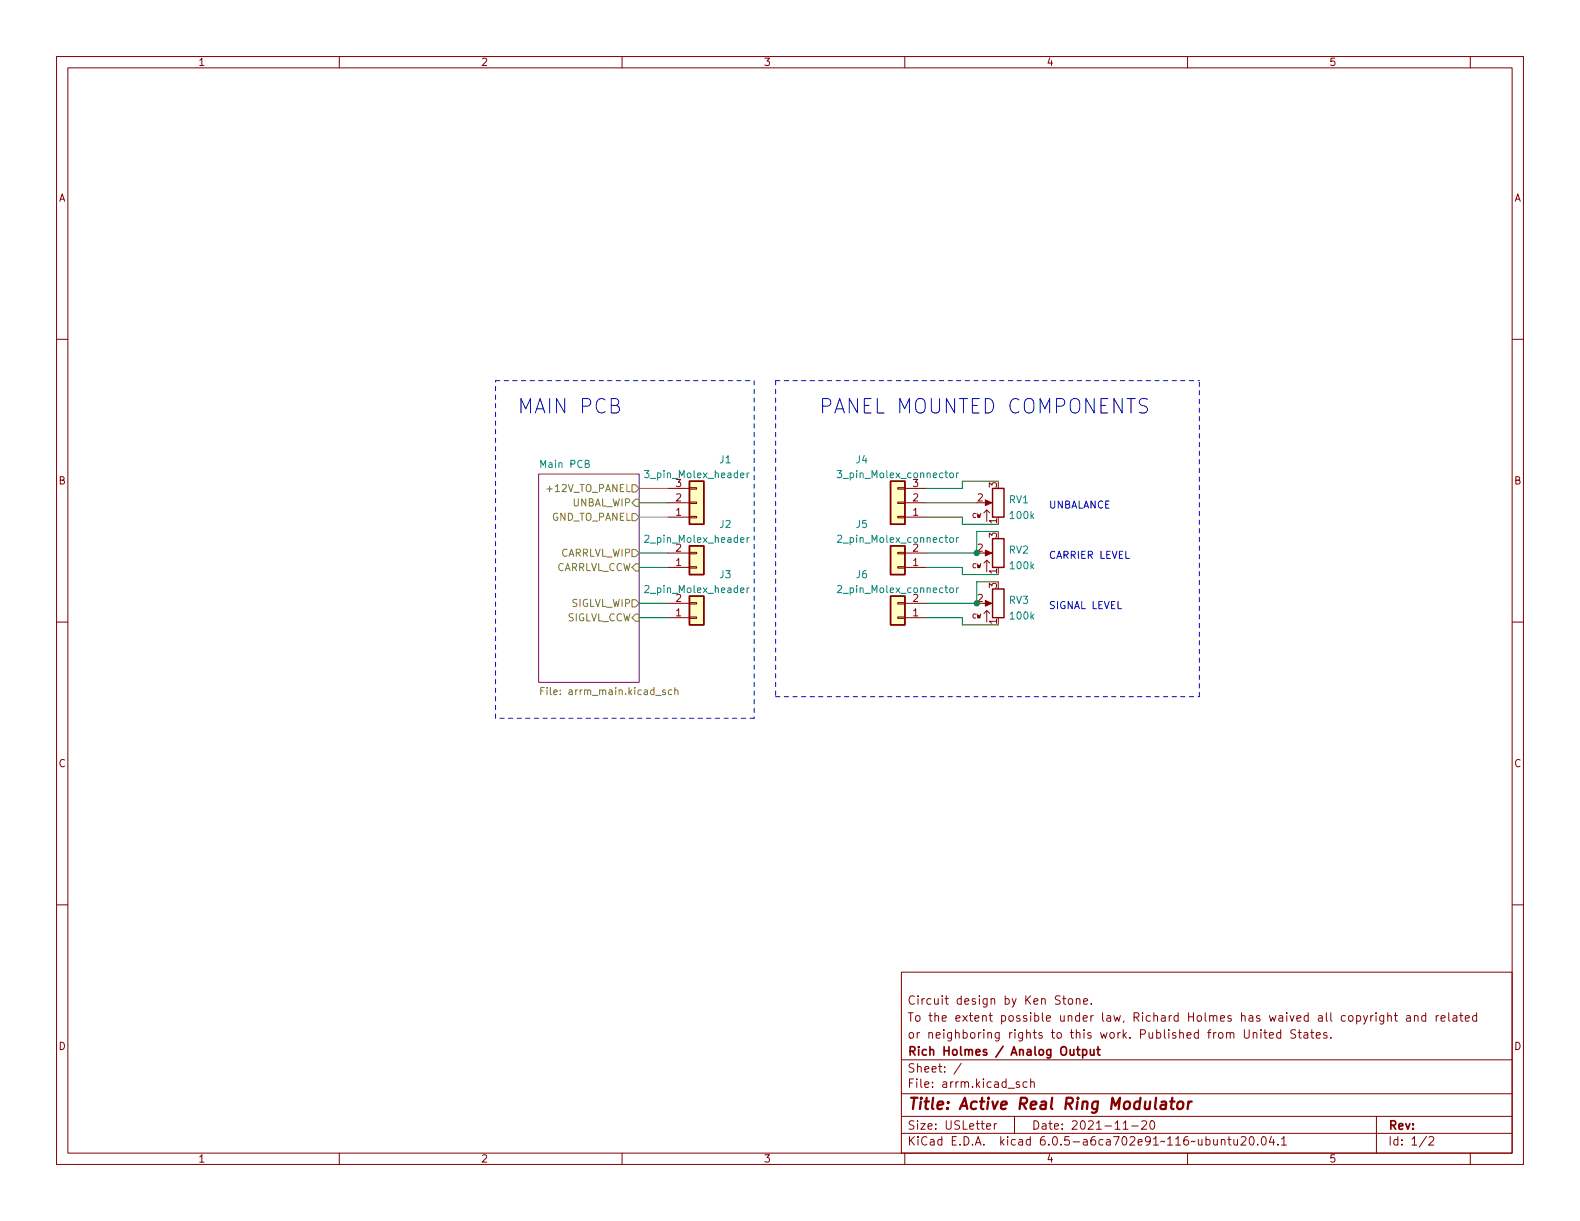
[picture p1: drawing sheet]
<svg xmlns="http://www.w3.org/2000/svg" width="279mm" height="216mm" viewBox="0 0 279 216" stroke-linecap="round" stroke-linejoin="round" font-family="sans-serif">
<g fill="none" stroke="#840000" stroke-width=".18">
<path d="M10 10h259.4v195.9h-259.4zM12 12h255.4v191.9h-255.4zM60 10v2M110 10v2M160 10v2M210 10v2M260 10v2M10 60h2M267.4 60h2M118.1 91.4h3.8M118.1 88.9h3.8M118.1 86.4h3.8"/>
<path d="M118.1 97.8h3.8M121.9 86.2h1.3v.3h-1.3zM121.9 88.8h1.3v.2h-1.3zM121.9 91.3h1.3v.3h-1.3zM121.9 97.7h1.3v.2h-1.3zM158.7 97.7h1.3v.2h-1.3zM158.7 86.2h1.3v.3h-1.3zM158.7 88.8h1.3v.2h-1.3zM158.7 91.3h1.3v.3h-1.3zM160 91.4h3.8M160 88.9h3.8M160 86.4h3.8"/>
<path d="M160 97.8h3.8M174 99.6l.5-.5 .5 .5M174 90.7l.5-.5 .5 .5M174 88.9h1M174 97.8h1M174.5 90.2v2M174.5 99.1v2M10 110h2M118.1 106.7h3.8M118.1 109.2h3.8M118.1 100.3h3.8M121.9 106.6h1.3v.2h-1.3z"/>
<path d="M121.9 109.1h1.3v.2h-1.3zM121.9 100.2h1.3v.3h-1.3zM158.7 106.6h1.3v.2h-1.3zM158.7 109.1h1.3v.2h-1.3zM158.7 100.2h1.3v.3h-1.3zM160 106.7h3.8M160 109.2h3.8M160 100.3h3.8M174 108.5l.5-.5 .5 .5M174 106.7h1M174.5 108v2M267.4 110h2"/>
<path d="M10 160h2M267.4 160h2M159.4 171.9h108v32h-108zM187.5 176.2l-.6-.1-.3 .3 .2 .3 .6 .3v.4l-.2 .2-.6-.1M187.9 176.6h.6M188.1 176.1v1.3l.4 .2M189 176.6h.4l.3 .3v.4l-.3 .3-.4-.1-.1-.2v-.4zM190.3 176.7l.2-.1h.4l.1 1M190.3 176.6v1M191.6 177.1l.7-.2v-.3h-.5l-.2 .2 .1 .7h.6M193 177.4v.2M241.1 179.6l.4 1"/>
<path d="M241.8 179.6l-.5 1.3-.2 .2M242.4 179.6v1M242.8 179.6h-.3l-.1 .3M243.3 179.1v.1M243.3 179.6v1M244.7 179.6v1.2l-.3 .3-.4-.1M244.7 179.6h-.4l-.3 .3v.4l.1 .2h.6M245.4 179.7l.2-.1h.4v1M245.4 179.1v1.5M246.5 179.6h.6M246.8 179.1v1.3l.3 .2M248.8 179.6h.5l.1 1"/>
<path d="M249.4 179.9l-.5 .1a.29 .29 0 0 0-.2 .3 .29 .29 0 0 0 .2 .3l.5-.1M250.1 179.7l.2-.1h.4l.1 1M250.1 179.6v1M252.1 179.6h-.4l-.3 .3v.4l.1 .2h.6M252.1 179.1v1.5M254 179.6v1M254.4 179.6h-.3l-.1 .3M256.2 179.1v1.3l.2 .2M257 179.6h.5l.1 1M257.6 179.9l-.5 .1a.29 .29 0 0 0-.2 .3 .29 .29 0 0 0 .2 .3l.5-.1M258.1 179.6h.6M258.3 179.1v1.3l.4 .2"/>
<path d="M261.1 179.6h-.4l-.3 .3v.4l.1 .2h.6M261.1 179.1v1.5M159.4 197.4h108M159.4 193.4h108M159.4 187.4h108M170 188l-1.3 1.9M174.5 199.2l.7-.2-.1-.3h-.4l-.2 .2v.7h.6M175.8 198.7v1M176.3 198.7h-.3l-.2 .3M179.4 197.4v3M180.3 191.4l-.4-.1-.2 .2 .1 .2 .5 .2v.3h-.6M181.6 191.4l-.4-.1-.3 .3v.4l.1 .2h.6"/>
<path d="M182.3 191.4l.2-.1 .3 .1 .1 .9M182.3 190.8v1.5M198.6 199.7h.9M200.1 199.1h1.2M201.9 198.3l.6-.1 .2 .1 .1 .3-1 1.1h1M203.5 198.3l.2-.1a.81 .81 0 0 1 .6 .6 .81 .81 0 0 1-.3 .8l-.2 .1a.81 .81 0 0 1-.3-1.4zM220 182.1v1.2l.3 .3 .5-.1 .1-.2v-1.2M221.6 182.7l.2-.1h.4l.1 1M221.6 182.6v1M223 182.1v.1M223 182.6v1M223.5 182.6h.5"/>
<path d="M223.7 182.1v1.3l.3 .2M224.5 183.1l.7-.2-.1-.3h-.4l-.2 .2v.7h.6M226.5 182.6h-.5l-.2 .3v.4l.1 .2h.6M226.5 182.1v1.5M229.1 182.2l-.6-.1-.2 .3 .1 .3 .6 .3v.4l-.2 .2-.5-.1M229.5 182.6h.6M229.8 182.1v1.3l.3 .2M230.6 182.6h.6l.1 1M231.3 182.9l-.5 .1a.29 .29 0 0 0-.3 .3 .29 .29 0 0 0 .3 .3l.5-.1M231.8 182.6h.5M232 182.1v1.3l.3 .2M232.8 183.1l.7-.2-.1-.3h-.4l-.2 .2v.7h.6"/>
<path d="M234.6 182.6h-.3l-.3 .2 .1 .2 .5 .2v.3h-.6M235.3 183.4v.2M243.4 197.4v6.5M254.8 180.1l.7-.2v-.3h-.5l-.2 .2 .1 .7h.6M259.1 180.1l.7-.2v-.3h-.5l-.2 .2 .1 .7h.6M60 203.9v2M110 203.9v2M159.4 200.4h108M160 203.9v2M210 203.9v2M216 201.6l.2-.1h.3l.1 1M216 201.5v1"/>
<path d="M217.1 201.5h.6M217.3 201v1.3l.4 .2M218.2 201.5l.1 .9 .3 .1 .2-.2M218.8 201.5v1M219.5 201.1l.5-.1 .3 .1v.3l-.9 1.1h.9M221.1 201h.2a.81 .81 0 0 1 .5 .6 .81 .81 0 0 1-.3 .8l-.1 .1a.81 .81 0 0 1-.6-.6 .81 .81 0 0 1 .3-.9zM222.4 202.3v.2M223.2 201.1l.2-.1a.81 .81 0 0 1 .6 .6 .81 .81 0 0 1-.3 .8l-.2 .1a.81 .81 0 0 1-.3-1.4zM224.8 200.9l-.3 1.1h.9M225.2 201.5v1M226 202.3v.2M226.6 201.4l.4-.4v1.5"/>
<path d="M226.6 202.5h.9M252.3 200.9l-1.3 1.9M252.7 201.1l.6-.1 .2 .1v.3l-.9 1.1h.9M260 203.9v2"/>
</g>
<path d="M205.4 194.9l.2-.1 .6 .1-.1 1.2M206.2 195.2l-.7 .1a.4 .4 0 0 0-.3 .4 .4 .4 0 0 0 .2 .4l.7-.1M206.9 194.8h.8M207.3 194.1l-.2 1.7 .1 .2 .3 .1M208.3 195a.52 .52 0 0 1 .6-.2 .52 .52 0 0 1 .4 .4l-.1 .5a.55 .55 0 0 1-.5 .4 .55 .55 0 0 1-.6-.4zM210.2 194.8l-.2 1.3M210.7 194.8l-.3 .1-.3 .3" fill="none" stroke="#840000" stroke-width=".4"/>
<path d="M190.4 185.6h.6M190.6 185.1v1.3l.4 .2M191.5 185.7l.4-.1 .3 .3v.4l-.2 .2h-.5M191.5 185.6v1.5M192.8 185.6l.1 .9 .3 .1 .3-.2M193.5 185.6v1M194 185.6h.5M194.2 185.1v1.3l.3 .2" fill="none" stroke="#840000" stroke-width=".3"/>
<path d="M95.2 83.8h17.8v36.9h-17.8z" fill="#fff" stroke="#fff" stroke-width=".18"/>
<path d="M95.2 83.8h17.8v36.9h-17.8z" fill="none" stroke="#840084" stroke-width=".18"/>
<path d="M111.8 97.2h.6l.6 .6-.6 .6h-.6zM111.8 85.7h.6l.6 .7-.6 .6h-.6zM111.8 88.9l.6-.6h.6v1.2h-.6zM111.8 90.8h.6l.6 .6-.6 .7h-.6zM111.8 106h.6l.6 .7-.6 .6h-.6zM111.8 100.3l.6-.6h.6v1.3h-.6zM112.4 108.6h.6v1.3h-.6l-.6-.7zM95.6 122.2h.5M96.2 121.6h-.6v1.2M118.8 122h-.4l-.2 .2 .1 .6h.5M119.3 122.1l.2-.1h.3l.1 .8M119.3 121.6v1.2" fill="none" stroke="#848400" stroke-width=".18"/>
<path d="M121.9 85.1h2.6v7.6h-2.6zM121.9 96.5h2.6v5.1h-2.6zM157.5 96.5h2.5v5.1h-2.5zM157.5 85.1h2.5v7.6h-2.5zM175.5 95.3h2v5h-2zM175.5 86.4h2v5h-2zM121.9 105.4h2.6v5.1h-2.6zM157.5 105.4h2.5v5.1h-2.5zM175.5 104.1h2v5.1h-2z" fill="none" stroke="#840000" stroke-width=".25"/>
<g fill="#840000" stroke="#840000" stroke-width=".18">
<path d="M174.2 106.2l1.2 .5-1.2 .5z"/>
<path d="M174.2 97.3l1.2 .5-1.2 .5z"/>
<path d="M174.2 88.4l1.2 .5-1.2 .5z"/>
</g>
<g fill="#ffffc2" stroke="#ffffc2" stroke-width=".18">
<path d="M121.9 105.4h2.6v5.1h-2.6z"/>
<path d="M121.9 85.1h2.6v7.6h-2.6z"/>
<path d="M121.9 96.5h2.6v5.1h-2.6z"/>
<path d="M157.5 105.4h2.5v5.1h-2.5z"/>
<path d="M157.5 96.5h2.5v5.1h-2.5z"/>
<path d="M157.5 85.1h2.5v7.6h-2.5z"/>
</g>
<g fill="none" stroke="#008484" stroke-width=".18">
<path d="M132.1 83.6v.9M132.1 95.1v.8M132.5 83.6l-.4 .3M132.5 95.1l-.4 .2M148 83.2h.8l-.4 .5 .4 .1v.6l-.2 .1-.6-.1M148.1 94.8l.5-.2 .2 .4-.8 .9h.8M168 95.2l.2-.1 .3 .1 .1 .5-.1 .1-.3 .1-.2-.1zM168 83.7l.2-.1 .3 .1 .1 .5-.1 .2-.3 .1-.2-.1zM169.2 83.6v.9M169.2 95.1v.8M169.5 95.1l-.3 .2M169.5 83.6l-.3 .3"/>
<path d="M132.1 103.9v.9M132.5 103.9l-.4 .3M148.1 103.6l.5-.1 .2 .4-.8 .9h.8M168 104.1l.2-.2 .3 .2 .1 .5-.1 .1-.3 .1-.2-.1zM169.2 103.9v.9M169.5 103.9l-.3 .3"/>
</g>
<path d="M202.9 70.6l-1-.1a.62 .62 0 0 0-.5 .6 .62 .62 0 0 0 .5 .6 .93 .93 0 0 1 1 .6 .65 .65 0 0 1-.5 .7l-.9-.1" fill="none" stroke="#0000c2" stroke-width=".18"/>
<path d="M87.6 67.3h45.7M133.3 67.3v59.7M137.2 67.3h74.9M137.2 67.3v55.9M87.6 127v-59.7M133.3 127h-45.7M137.2 123.2h74.9M212.1 123.2v-55.9" fill="none" stroke="#0000c2" stroke-width=".18" stroke-dasharray=".8 .8"/>
<path d="M113 97.8h5.1M113 88.9h5.1M163.8 88.9h8.9M163.8 91.4h6.4v1.3h6.3M176.5 85.1h-6.3v1.3h-6.4M176.5 94h-3.8v3.8h-8.9M113 106.7h5.1M113 100.3h5.1M113 109.2h5.1M163.8 100.3h6.4v1.3h6.3M163.8 109.2h6.4v1.3h6.3M176.5 102.9h-3.8v3.8h-8.9" fill="none" stroke="#008400" stroke-width=".18"/>
<path d="M113 86.4h5.1" fill="none" stroke="#dd8500" stroke-width=".18"/>
<path d="M113 91.4h5.1" fill="none" stroke="#848484" stroke-width=".18"/>
<g fill="#008400" stroke="#008400" stroke-width=".18">
<circle cx="172.7" cy="97.8" r=".46"/>
<circle cx="172.7" cy="106.7" r=".46"/>
</g>
<g font-size="3.5" fill="#0000c2">
<text x="91.4" y="73.1">MAIN PCB</text>
<text x="144.8" y="73.1">PANEL MOUNTED COMPONENTS</text>
</g>
<text font-size="2.8" fill="#840000" x="160.4" y="196.2">Title: Active Real Ring Modulator</text>
<g font-size="2.1" fill="#840000">
<text x="160.4" y="177.6">Circuit design by Ken Stone.</text>
<text x="160.4" y="183.6">or neighboring rights to this work. Published from United States.</text>
<text x="160.4" y="180.6">To the extent possible under law, Richard Holmes has waived all copyright and related</text>
<text x="160.4" y="189.7">Sheet: /</text>
<text x="160.4" y="186.7">Rich Holmes / Analog Output</text>
<text x="160.4" y="192.4">File: arrm.kicad_sch</text>
<text x="160.4" y="202.5">KiCad E.D.A. kicad 6.0.5-a6ca702e91~116~ubuntu20.04.1</text>
<text x="160.4" y="199.7">Size: USLetter</text>
<text x="182.4" y="199.7">Date: 2021-11-20</text>
<text x="245.4" y="199.7">Rev:</text>
<text x="245.4" y="202.5">Id: 1/2</text>
</g>
<g font-size="1.8" fill="#840000">
<text x="35" y="11.6">1</text>
<text x="85" y="11.6">2</text>
<text x="135" y="11.6">3</text>
<text x="185" y="11.6">4</text>
<text x="235" y="11.6">5</text>
<text x="10.3" y="35.6">A</text>
<text x="267.7" y="35.6">A</text>
<text x="10.3" y="85.7">B</text>
<text x="119.5" y="88.6">2</text>
<text x="119.5" y="86.1">3</text>
<text x="161.4" y="88.6">2</text>
<text x="161.4" y="86.1">3</text>
<text x="172.9" y="88.6">2</text>
<text x="176.3" y="86.2" transform="rotate(-90 176.3 86.2)">3</text>
<text x="267.7" y="85.7">B</text>
<text x="119.5" y="91.2">1</text>
<text x="161.4" y="91.2">1</text>
<text x="176.3" y="95.1" transform="rotate(-90 176.3 95.1)">3</text>
<text x="176.3" y="92.6" transform="rotate(-90 176.3 92.6)">1</text>
<text x="119.5" y="100.1">1</text>
<text x="119.5" y="97.5">2</text>
<text x="161.4" y="100.1">1</text>
<text x="161.4" y="97.5">2</text>
<text x="172.9" y="97.5">2</text>
<text x="176.3" y="101.5" transform="rotate(-90 176.3 101.5)">1</text>
<text x="119.5" y="106.4">2</text>
<text x="161.4" y="106.4">2</text>
<text x="172.9" y="106.4">2</text>
<text x="176.3" y="104" transform="rotate(-90 176.3 104)">3</text>
<text x="119.5" y="109">1</text>
<text x="161.4" y="109">1</text>
<text x="176.3" y="110.3" transform="rotate(-90 176.3 110.3)">1</text>
<text x="10.3" y="135.6">C</text>
<text x="267.7" y="135.6">C</text>
<text x="10.3" y="185.7">D</text>
<text x="267.7" y="185.7">D</text>
<text x="35" y="205.6">1</text>
<text x="85" y="205.6">2</text>
<text x="135" y="205.6">3</text>
<text x="185" y="205.6">4</text>
<text x="235" y="205.6">5</text>
</g>
<g font-size="1.8" fill="#008484">
<text x="95.8" y="82.7">Main PCB</text>
<text x="127.3" y="81.9">J1</text>
<text x="151.4" y="81.9">J4</text>
<text x="114.5" y="84.5">3_pin_Molex_header</text>
<text x="148.7" y="84.5">3_pin_Molex_connector</text>
<text x="178.5" y="89">RV1</text>
<text x="114.5" y="96">2_pin_Molex_header</text>
<text x="127.3" y="93.3">J2</text>
<text x="148.7" y="96">2_pin_Molex_connector</text>
<text x="151.4" y="93.3">J5</text>
<text x="178.7" y="91.8">100k</text>
<text x="178.5" y="97.9">RV2</text>
<text x="178.7" y="100.6">100k</text>
<text x="114.5" y="104.9">2_pin_Molex_header</text>
<text x="127.3" y="102.2">J3</text>
<text x="148.7" y="104.9">2_pin_Molex_connector</text>
<text x="151.4" y="102.2">J6</text>
<text x="178.5" y="106.8">RV3</text>
<text x="178.7" y="109.5">100k</text>
</g>
<g font-size="1.8" fill="#848400">
<text x="97.1" y="87">+12V_TO_PANEL</text>
<text x="101.1" y="89.5">UNBAL_WIP</text>
<text x="97.3" y="92.1">GND_TO_PANEL</text>
<text x="98" y="101">CARRLVL_CCW</text>
<text x="98.9" y="98.4">CARRLVL_WIP</text>
<text x="100.9" y="107.3">SIGLVL_WIP</text>
<text x="100.1" y="109.9">SIGLVL_CCW</text>
<text x="96.6" y="122.9">File: arrm_main.kicad_sch</text>
</g>
<g font-size="1.8" fill="#0000c2">
<text x="185.4" y="89.9">UNBALANCE</text>
<text x="185.4" y="98.8">CARRIER LEVEL</text>
<text x="185.4" y="107.7">SIGNAL LEVEL</text>
</g>
<g font-size="1.1" fill="#840000">
<text x="171.8" y="91.6">CW</text>
<text x="171.8" y="100.5">CW</text>
<text x="171.8" y="109.3">CW</text>
</g>
</svg>
